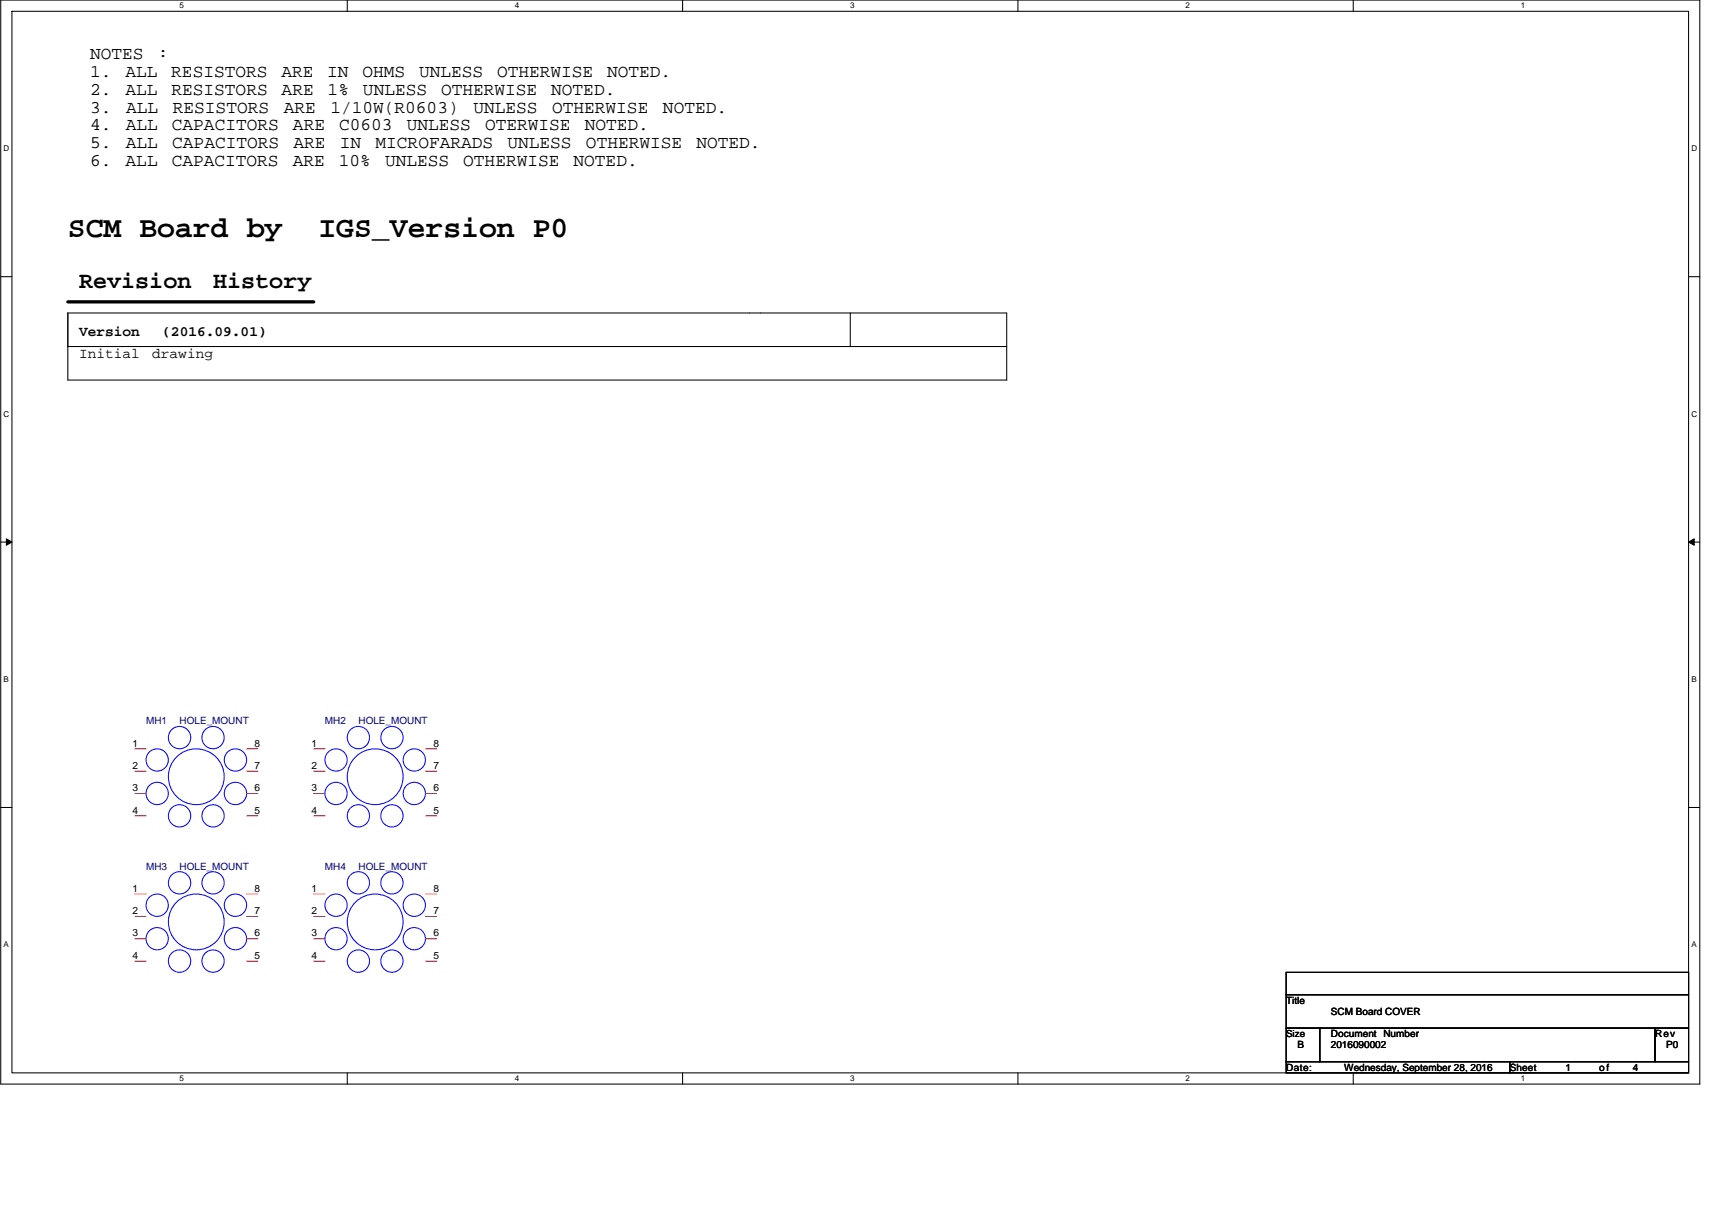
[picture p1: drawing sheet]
<svg xmlns="http://www.w3.org/2000/svg" width="420mm" height="297mm" viewBox="0 0 420 297" stroke-linecap="round" stroke-linejoin="round" font-family="sans-serif">
<path d="M.2 0h417v266.1h-417zM2.9 2.8h411.5v260.6h-411.5z" fill="none" stroke="#000" stroke-width=".25"/>
<g fill="#fff">
<path d="M44.1 .3h1.1v2.2h-1.1z"/>
<path d="M44.1 263.7h1.1v2.2h-1.1z"/>
</g>
<path d="M85.2 0v2.8M85.2 263.4v2.7" fill="none" stroke="#000" stroke-width=".25"/>
<g fill="#fff">
<path d="M126.4 .3h1.1v2.2h-1.1z"/>
<path d="M126.4 263.7h1.1v2.2h-1.1z"/>
</g>
<path d="M167.5 0v2.8M167.5 263.4v2.7" fill="none" stroke="#000" stroke-width=".25"/>
<g fill="#fff">
<path d="M208.7 .3h1.1v2.2h-1.1z"/>
<path d="M208.7 263.7h1.1v2.2h-1.1z"/>
</g>
<path d="M249.8 0v2.8M249.8 263.4v2.7" fill="none" stroke="#000" stroke-width=".25"/>
<g fill="#fff">
<path d="M291 .3h1.1v2.2h-1.1z"/>
<path d="M291 263.7h1.1v2.2h-1.1z"/>
</g>
<path d="M332.1 0v2.8M332.1 263.4v2.7" fill="none" stroke="#000" stroke-width=".25"/>
<g fill="#fff">
<path d="M373.3 .3h1.1v2.2h-1.1z"/>
<path d="M373.3 263.7h1.1v2.2h-1.1z"/>
<path d="M.9 35.3h1.4v2.2h-1.4z"/>
<path d="M415.1 35.3h1.4v2.2h-1.4z"/>
<path d="M.9 100.5h1.4v2.2h-1.4z"/>
<path d="M415.1 100.5h1.4v2.2h-1.4z"/>
</g>
<path d="M.2 67.9h2.7M414.4 67.9h2.8" fill="none" stroke="#000" stroke-width=".25"/>
<g fill="#fff">
<path d="M.9 165.7h1.3v2.2h-1.3z"/>
<path d="M415.1 165.7h1.3v2.2h-1.3z"/>
</g>
<path d="M.2 133.1h2.7M414.4 133.1h2.8" fill="none" stroke="#000" stroke-width=".25"/>
<path d="M1.6 132.3l1.3 .8-1.3 .8zM414.4 133.1l1.4-.8v1.6z" fill="#000" stroke="#000" stroke-width=".25"/>
<g fill="#fff">
<path d="M.8 230.8h1.4v2.2h-1.4z"/>
<path d="M415.1 230.8h1.3v2.2h-1.3z"/>
</g>
<path d="M16.6 76.8v8.3h230.5M16.6 76.8h230.5v16.5h-230.5zM208.7 76.8v8.3M.2 198.2h2.7M414.4 198.2h2.8M315.6 238.7h98.8v5.5h-98.8zM315.6 252.4h8.3v8.2h-8.3zM315.6 244.2h98.8v8.2h-98.8zM323.9 252.4h82.3v8.2h-82.3zM406.2 252.4h8.2v8.2h-8.2zM315.6 260.6h54.9v2.8h-54.9zM370.5 260.6h43.9v2.8h-43.9z" fill="none" stroke="#000" stroke-width=".25"/>
<path d="M16.6 74.1h60.4" fill="none" stroke="#000" stroke-width=".8"/>
<g fill="none" stroke="#00f" stroke-width=".25">
<circle cx="38.6" cy="194.8" r="2.74"/>
<circle cx="38.6" cy="186.6" r="2.73"/>
<circle cx="44.1" cy="181.1" r="2.75"/>
<circle cx="48.2" cy="190.7" r="6.9"/>
<circle cx="52.3" cy="181.1" r="2.74"/>
<circle cx="57.8" cy="194.8" r="2.75"/>
<circle cx="57.8" cy="186.6" r="2.74"/>
<circle cx="82.5" cy="194.8" r="2.74"/>
<circle cx="82.5" cy="186.6" r="2.73"/>
<circle cx="88" cy="181.1" r="2.74"/>
<circle cx="92.1" cy="190.7" r="6.9"/>
<circle cx="96.2" cy="181.1" r="2.74"/>
<circle cx="101.7" cy="194.8" r="2.74"/>
<circle cx="101.7" cy="186.6" r="2.73"/>
<circle cx="44.1" cy="216.7" r="2.74"/>
<circle cx="44.1" cy="200.3" r="2.74"/>
<circle cx="52.3" cy="216.7" r="2.73"/>
<circle cx="52.3" cy="200.3" r="2.73"/>
<circle cx="88" cy="200.3" r="2.73"/>
<circle cx="88" cy="216.7" r="2.73"/>
<circle cx="96.2" cy="200.3" r="2.73"/>
<circle cx="96.2" cy="216.7" r="2.73"/>
<circle cx="38.6" cy="222.2" r="2.74"/>
<circle cx="38.6" cy="230.4" r="2.73"/>
<circle cx="44.1" cy="235.9" r="2.75"/>
<circle cx="48.2" cy="226.3" r="6.9"/>
<circle cx="52.3" cy="235.9" r="2.74"/>
<circle cx="57.8" cy="222.2" r="2.75"/>
<circle cx="57.8" cy="230.4" r="2.74"/>
<circle cx="82.5" cy="222.2" r="2.74"/>
<circle cx="82.5" cy="230.4" r="2.73"/>
<circle cx="88" cy="235.9" r="2.74"/>
<circle cx="92.1" cy="226.3" r="6.9"/>
<circle cx="96.2" cy="235.9" r="2.74"/>
<circle cx="101.7" cy="222.2" r="2.74"/>
<circle cx="101.7" cy="230.4" r="2.73"/>
</g>
<g fill="none" stroke="#f00" stroke-width=".25">
<path d="M33.1 183.8h2.7M33.1 189.3h2.7M33.1 194.8h2.7M60.5 183.8h2.8M60.5 189.3h2.8M60.5 194.8h2.8M77 183.8h2.7M77 189.3h2.7M77 194.8h2.7M104.4 183.8h2.8M104.4 189.3h2.8M104.4 194.8h2.8"/>
<path d="M33.1 219.5h2.7M33.1 200.3h2.7M60.5 219.5h2.8M60.5 200.3h2.8M77 200.3h2.7M77 219.5h2.7M104.4 200.3h2.8M104.4 219.5h2.8M33.1 225h2.7M33.1 230.5h2.7M33.1 235.9h2.7M60.5 225h2.8"/>
<path d="M60.5 230.5h2.8M60.5 235.9h2.8M77 225h2.7M77 230.5h2.7M77 235.9h2.7M104.4 225h2.8M104.4 230.5h2.8M104.4 235.9h2.8"/>
</g>
<g font-size="7.3">
<text x="16.6" y="58.2">SCM Board by</text>
<text x="78.1" y="58.2">IGS_Version P0</text>
</g>
<g font-size="5.8">
<text x="19.4" y="70.7">Revision</text>
<text x="52.3" y="70.7">History</text>
</g>
<g font-size="4.4">
<text x="22.1" y="14.5">NOTES</text>
<text x="38.7" y="14.5">:</text>
<text x="22.1" y="18.9">1.</text>
<text x="22.1" y="23.3">2.</text>
<text x="30.8" y="18.9">ALL</text>
<text x="30.8" y="23.3">ALL</text>
<text x="42" y="18.9">RESISTORS</text>
<text x="42.1" y="23.3">RESISTORS</text>
<text x="69" y="18.9">ARE</text>
<text x="69.1" y="23.3">ARE</text>
<text x="80.3" y="18.9">IN</text>
<text x="80.4" y="23.3">1%</text>
<text x="89" y="18.9">OHMS</text>
<text x="89.1" y="23.3">UNLESS</text>
<text x="102.8" y="18.9">UNLESS</text>
<text x="108.2" y="23.3">OTHERWISE</text>
<text x="122" y="18.9">OTHERWISE</text>
<text x="135.3" y="23.3">NOTED.</text>
<text x="149" y="18.9">NOTED.</text>
<text x="22.1" y="27.6">3.</text>
<text x="31" y="27.6">ALL</text>
<text x="42.4" y="27.6">RESISTORS</text>
<text x="69.6" y="27.6">ARE</text>
<text x="81.1" y="27.6">1/10W(R0603)</text>
<text x="116.2" y="27.6">UNLESS</text>
<text x="135.5" y="27.6">OTHERWISE</text>
<text x="162.7" y="27.6">NOTED.</text>
<text x="22.1" y="32">4.</text>
<text x="30.8" y="32">ALL</text>
<text x="42.2" y="32">CAPACITORS</text>
<text x="71.9" y="32">ARE</text>
<text x="83.2" y="32">C0603</text>
<text x="99.8" y="32">UNLESS</text>
<text x="119.1" y="32">OTERWISE</text>
<text x="143.5" y="32">NOTED.</text>
<text x="22.1" y="36.4">5.</text>
<text x="22.1" y="40.8">6.</text>
<text x="30.8" y="40.8">ALL</text>
<text x="30.9" y="36.4">ALL</text>
<text x="42.2" y="40.8">CAPACITORS</text>
<text x="42.3" y="36.4">CAPACITORS</text>
<text x="71.8" y="40.8">ARE</text>
<text x="72" y="36.4">ARE</text>
<text x="83.2" y="40.8">10%</text>
<text x="83.4" y="36.4">IN</text>
<text x="92.2" y="36.4">MICROFARADS</text>
<text x="94.5" y="40.8">UNLESS</text>
<text x="113.7" y="40.8">OTHERWISE</text>
<text x="124.6" y="36.4">UNLESS</text>
<text x="140.8" y="40.8">NOTED.</text>
<text x="143.8" y="36.4">OTHERWISE</text>
<text x="170.9" y="36.4">NOTED.</text>
</g>
<g font-size="3.6">
<text x="19.4" y="82.6">Version</text>
<text x="39.8" y="82.6">(2016.09.01)</text>
<text x="19.4" y="87.9">Initial</text>
<text x="37.3" y="87.9">drawing</text>
</g>
<g font-size="2.5" fill="#000080">
<text x="35.8" y="177.8">MH1</text>
<text x="44.1" y="177.8">HOLE_MOUNT</text>
<text x="79.7" y="177.8">MH2</text>
<text x="88" y="177.8">HOLE_MOUNT</text>
<text x="35.8" y="213.5">MH3</text>
<text x="44.1" y="213.5">HOLE_MOUNT</text>
<text x="79.7" y="213.5">MH4</text>
<text x="88" y="213.5">HOLE_MOUNT</text>
</g>
<g font-size="2.5">
<text x="32.5" y="183.3">1</text>
<text x="62.5" y="183.3">8</text>
<text x="76.4" y="183.3">1</text>
<text x="106.4" y="183.3">8</text>
<text x="32.5" y="188.7">2</text>
<text x="62.5" y="188.7">7</text>
<text x="76.4" y="188.7">2</text>
<text x="106.4" y="188.7">7</text>
<text x="32.5" y="194.2">3</text>
<text x="62.5" y="194.2">6</text>
<text x="76.4" y="194.2">3</text>
<text x="106.4" y="194.2">6</text>
<text x="32.5" y="199.7">4</text>
<text x="62.5" y="199.7">5</text>
<text x="76.4" y="199.7">4</text>
<text x="106.4" y="199.7">5</text>
<text x="32.5" y="218.9">1</text>
<text x="62.5" y="218.9">8</text>
<text x="76.4" y="218.9">1</text>
<text x="106.4" y="218.9">8</text>
<text x="32.5" y="224.4">2</text>
<text x="62.5" y="224.4">7</text>
<text x="76.4" y="224.4">2</text>
<text x="106.4" y="224.4">7</text>
<text x="32.5" y="229.9">3</text>
<text x="62.5" y="229.9">6</text>
<text x="76.4" y="229.9">3</text>
<text x="106.4" y="229.9">6</text>
<text x="32.5" y="235.4">4</text>
<text x="62.5" y="235.4">5</text>
<text x="76.4" y="235.4">4</text>
<text x="106.4" y="235.4">5</text>
<text x="315.6" y="246.4">Title</text>
<text x="326.6" y="249.1">SCM Board COVER</text>
<text x="318.4" y="257.3">B</text>
<text x="326.6" y="254.6">Document Number</text>
<text x="326.6" y="257.3">2016090002</text>
<text x="406.2" y="254.6">Rev</text>
<text x="408.9" y="257.3">P0</text>
<text x="315.6" y="262.8">Date:</text>
<text x="329.9" y="262.8">Wednesday, September 28, 2016</text>
<text x="370.5" y="262.8">Sheet</text>
<text x="384.2" y="262.8">1</text>
<text x="392.5" y="262.8">of</text>
<text x="400.7" y="262.8">4</text>
</g>
<text font-size="2.4" x="315.6" y="254.6">Size</text>
<g font-size="2">
<text x="44.1" y="2.1">5</text>
<text x="126.4" y="2.1">4</text>
<text x="208.7" y="2.1">3</text>
<text x="291" y="2.1">2</text>
<text x="373.3" y="2.1">1</text>
<text x=".9" y="37.1">D</text>
<text x="415.1" y="37.1">D</text>
<text x=".9" y="102.3">C</text>
<text x="415.1" y="102.3">C</text>
<text x=".9" y="167.4">B</text>
<text x="415.1" y="167.4">B</text>
<text x=".9" y="232.6">A</text>
<text x="415.1" y="232.6">A</text>
<text x="44.1" y="265.4">5</text>
<text x="126.4" y="265.4">4</text>
<text x="208.7" y="265.4">3</text>
<text x="291" y="265.4">2</text>
<text x="373.3" y="265.4">1</text>
</g>
</svg>
